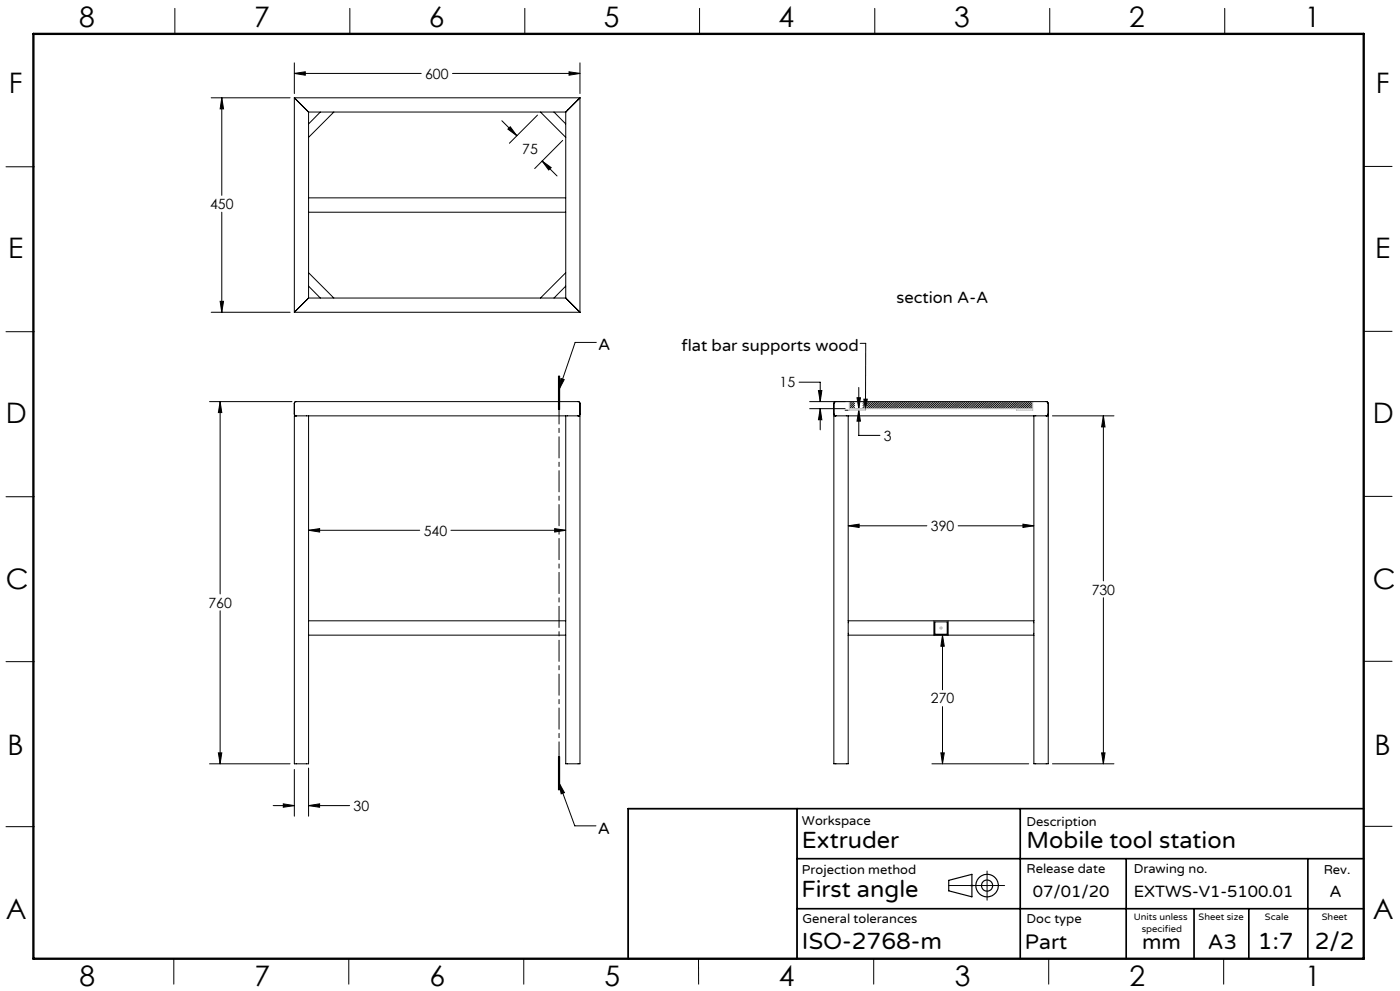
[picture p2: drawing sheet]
<svg xmlns="http://www.w3.org/2000/svg" width="420mm" height="297mm" viewBox="0 0 420 297" stroke-linecap="round" stroke-linejoin="round" font-family="sans-serif">
<g fill="none" stroke="#000" stroke-width=".35">
<path d="M284.6 263.8l7-1.8v6.8l-7-1.8z"/>
<circle cx="296.1" cy="265.4" r="1.66"/>
<circle cx="296.1" cy="265.4" r="3.4"/>
</g>
<path d="M254.8 122.5h55M259.6 122.5v.4h-4.8v-2.5h55v2.5h-4.8v-.4M280.2 186.1h4.2M281.8 188.2h1M281.9 187.9l.8 .7M282.3 187.7v1M282.7 187.9l-.8 .7M291.1 265.4h1M291.2 265l.7 .7M291.6 264.9v1M291.9 265l-.7 .7" fill="none" stroke="#c0c0c0" stroke-width=".3"/>
<g fill="none" stroke="#000" stroke-width=".3">
<path d="M52.5 2.5v7.7M88.3 18.8v9.2M105 2.5v7.7M157.4 2.5v7.7M174 18.8v9.2M209.9 2.5v7.7M262.4 2.5v7.7M314.9 2.5v7.7M367.4 2.5v7.7M63.4 29.3h23.6M66.5 29.3l.6 3.3h-1.1zM66.5 29.3v29.3"/>
<path d="M88.3 22l3.3-.5v1zM88.3 29.3l.6 .6M88.3 29.3v64.3M88.3 22h38.1M88.3 29.3h85.7M88.9 29.9l3.1 3.1M92 33l.6 .6M92.6 33.6v55.7M92.6 33.6h77.1M96.1 33.6l-3.5 3.5M100.2 33.6l-7.6 7.6M135.7 22h38.3"/>
<path d="M150.6 36.2l4.4 4.5M152.4 38.7l.7-.7 1.9 2.7zM161.3 34.5l-8.5 8.4M162.1 33.6l7.6 7.6M166.2 33.6l3.5 3.5M169.7 33.6v55.7M170.3 33l-.6 .6M170.7 21.5l3.3 .5-3.3 .5zM173.4 29.9l-3.1 3.1M174 29.3l-.6 .6M174 29.3v64.3M1.8 50h8.5"/>
<path d="M92.6 59.3h77.1M162.6 48.3l2.7 1.9-.7 .7zM162.6 48.3l4.5 4.4M168.8 42.1l-8.4 8.4M409.1 49.9h8.5M66.5 63.6v30M92.6 63.6h77.1M1.8 99.4h8.5M63.4 93.6h23.6M66 90.3h1.1l-.6 3.3zM88.3 93.6h85.7M88.9 93l-.6 .6"/>
<path d="M92 89.9l-3.1 3.1M92.6 89.3l-.6 .6M92.6 89.3h77.1M92.6 85.8l3.5 3.5M92.6 81.7l7.6 7.6M169.7 89.3l.6 .6M169.7 85.8l-3.5 3.5M169.7 81.7l-7.6 7.6M170.3 89.9l3.1 3.1M173.4 93l.6 .6M409.1 99.3h8.5M167.5 112.7v10"/>
<path d="M167.7 112.7v10M167.9 112.7v10M168.3 113.4l1 .4-1.6 2.9zM178.9 102.6h-6.4l-4.8 14.1M239.7 114.5h6.4v5.9M245.5 117h1.1l-.5 3.4zM257.1 119.2h1l-.5 3.3zM257.6 116.1v6.4M258.1 102.9h1.6l-.1 20M259.2 119.6h1l-.6 3.3zM62.9 120.4h24.7M66 120.4l.5 3.2h-1z"/>
<path d="M66 120.4v57.6M88.3 124.1v-3.3l.5-.4h84.7l.5 .4v3.4l-.6 .4M88.3 124.1l.1 .3 .5 .2M88.3 124.1l.6 .5M88.9 124.6h-.6v104.3h4.3v-104.3M88.9 124.6h3.7M92.6 124.6h77.1M169.7 124.6v104.3h4.3v-104.3h-.6M169.7 124.6h3.7M242.9 122.5h10.6M242.9 120.4h71M246.1 122.5l.5 3.3h-1.1z"/>
<path d="M246.1 122.5v6.3M250.8 120.4h-.4l-.2 .5v3.2l.1 .4 .5 .1M250.8 124.6h3.7M250.8 124.6h-.6v104.3h4.3v-38.5M253.5 122.9h1M254.5 124.6h55.7M254.5 124.6v61.5M255 120.4l-.2 .1M255.6 120.4l-.8 .7M256.2 120.4l-1.4 1.4M256.4 120.9l-1.6 1.5M256.4 121.5l-1 1"/>
<path d="M256.4 122.1l-.4 .4M257.6 122.9l.5 3.3h-1zM257.6 122.9v7.6h6.4M259.1 121.9l-.2 .3M259.1 120.6l-.2 .3M259.1 121.3l-.2 .2M260.7 120.4l-.6 .5M261.3 120.4l-1.2 1.2M262 120.4l-1.9 1.8M262.6 120.4l-2.1 2.1M263.3 120.4l-2.2 2.1M263.9 120.4l-2.1 2.1"/>
<path d="M264.5 120.4l-2.1 2.1M265.2 120.4l-2.1 2.1M265.9 120.4l-2.2 2.1M266.5 120.4l-2.2 2.1M267.1 120.4l-2.1 2.1M267.8 120.4l-2.2 2.1M268.4 120.4l-2.1 2.1M269.1 120.4l-2.2 2.1M269.7 120.4l-2.2 2.1M270.3 120.4l-2.1 2.1M271 120.4l-2.2 2.1M271.6 120.4l-2.1 2.1"/>
<path d="M272.2 120.4l-2.1 2.1M272.9 120.4l-2.1 2.1M273.5 120.4l-2.1 2.1M274.2 120.4l-2.2 2.1M274.8 120.4l-2.1 2.1M275.4 120.4l-2.1 2.1M276.1 120.4l-2.1 2.1M276.8 120.4l-2.2 2.1M277.4 120.4l-2.2 2.1M278 120.4l-2.1 2.1M278.7 120.4l-2.2 2.1M279.3 120.4l-2.1 2.1"/>
<path d="M280 120.4l-2.2 2.1M280.6 120.4l-2.2 2.1M281.2 120.4l-2.1 2.1M281.9 120.4l-2.2 2.1M282.5 120.4l-2.1 2.1M283.2 120.4l-2.2 2.1M283.8 120.4l-2.1 2.1M284.4 120.4l-2.1 2.1M285.1 120.4l-2.2 2.1M285.7 120.4l-2.1 2.1M286.3 120.4l-2.1 2.1M287 120.4l-2.1 2.1"/>
<path d="M287.7 120.4l-2.2 2.1M288.3 120.4l-2.2 2.1M288.9 120.4l-2.1 2.1M289.6 120.4l-2.2 2.1M290.2 120.4l-2.1 2.1M290.9 120.4l-2.2 2.1M291.5 120.4l-2.2 2.1M292.1 120.4l-2.1 2.1M292.8 120.4l-2.1 2.1M293.4 120.4l-2.1 2.1M294.1 120.4l-2.2 2.1M294.7 120.4l-2.1 2.1"/>
<path d="M295.3 120.4l-2.1 2.1M296 120.4l-2.2 2.1M296.6 120.4l-2.1 2.1M297.3 120.4l-2.2 2.1M297.9 120.4l-2.1 2.1M298.6 120.4l-2.2 2.1M299.2 120.4l-2.2 2.1M299.8 120.4l-2.1 2.1M300.5 120.4l-2.2 2.1M301.1 120.4l-2.1 2.1M301.8 120.4l-2.2 2.1M302.4 120.4l-2.2 2.1"/>
<path d="M303 120.4l-2.1 2.1M303.7 120.4l-2.1 2.1M304.3 120.4l-2.1 2.1M305 120.4l-2.2 2.1M305.6 120.4l-2.1 2.1M306.2 120.4l-2.1 2.1M306.9 120.4l-2.1 2.1M307.6 120.4l-2.2 2.1M308.2 120.4l-2.2 2.1M308.8 120.4l-2.1 2.1M309.5 120.4l-2.2 2.1M309.8 120.6l-1.9 1.9"/>
<path d="M309.8 121.3l-1.2 1.2M309.8 121.9l-.6 .6M310.2 124.6h3.7M310.2 124.6v61.5M313.9 120.4h.3l.3 .5M313.9 120.4l.4 .1 .2 .4M313.9 124.6h.6v104.3h-4.3v-38.5M314.5 124.1l-.2 .4-.4 .1M314.5 124.1l-.3 .5h-.3M314.5 120.9v3.2M315.7 124.6h18.5M331 124.6l.5 3.3h-1z"/>
<path d="M331 124.6v49.5M1.8 148.9h8.5M92.6 158.9l3.3-.5v1.1zM92.6 158.9h33.3M135.3 158.9h34.4M166.4 158.4l3.3 .5-3.3 .6zM254.5 157.6l3.2-.5v1zM254.5 157.6h23.6M287.4 157.6h22.8M306.9 157.1l3.3 .5-3.3 .5zM409.1 148.8h8.5M331 179.1v49.8"/>
<path d="M1.8 198.3h8.5M66 183.1v45.8M92.6 190.4h77.1M92.6 186.1h77.1M254.5 186.1v4.3M254.5 190.4h55.7M254.5 186.1h55.7M280.2 186.1v4.3M280.5 186.4h3.7v3.7h-3.7zM282.8 190.4l.5 3.3h-1zM282.8 190.4v16.3M284.4 186.1v4.3"/>
<path d="M310.2 186.1v4.3M409.1 198.2h8.5M282.8 211.8v17.1M62.9 228.9h24.1M65.5 225.6h1l-.5 3.3zM88.3 230.6v14M92.6 230.2v14.4M167.5 226.7v10M167.7 234.6l4.7 12.9h6.4M167.7 234.6l1.6 3-1 .3zM167.7 226.7v10M167.9 226.7v10z"/>
<path d="M279.6 228.9h29M282.3 225.6h1l-.5 3.3zM315.7 228.9h18.5M330.5 225.6h1l-.5 3.3zM1.8 247.8h8.5M82 241.4h6.3M85 240.9l3.3 .5-3.3 .5zM92.6 241.4l3.3-.5v1zM92.6 241.4h12.3M188.5 242.4h50.6v44.9h-50.6zM409.1 247.6h8.5M284.6 265.4h16.8"/>
<path d="M296.1 261.1v8.7M52.1 287.3v7.7M104.6 287.3v7.7M157.1 287.3v7.7M209.6 287.3v7.7M262.1 287.3v7.7M314.6 287.3v7.7M367.1 287.3v7.7"/>
</g>
<path d="M239.1 242.4v44.9M239.1 257.3h170M306.1 242.4v44.9M337.9 257.3v30M392.4 257.3v30M409.1 242.4h-220.6v44.9M239.1 272.3h170M358.2 272.3v15M374.6 272.3v15" fill="none" stroke="#000" stroke-width=".5"/>
<path d="M10 10.2h399.1v277.1h-399.1z" fill="none" stroke="#000" stroke-width=".7"/>
<path d="M167.7 112.7v124" fill="none" stroke="#000" stroke-width=".3" stroke-dasharray="6.3 1.3 1.3 1.3" stroke-dashoffset="2.1"/>
<g fill="#000">
<path d="M66 120.4l.5 3.2h-1zM65.5 225.6h1l-.5 3.3zM92.6 158.9l3.3-.5v1.1zM166.4 158.4l3.3 .5-3.3 .6zM85 240.9l3.3 .5-3.3 .5zM92.6 241.4l3.3-.5v1zM254.5 157.6l3.2-.5v1zM306.9 157.1l3.3 .5-3.3 .5zM282.8 190.4l.5 3.3h-1zM282.3 225.6h1l-.5 3.3zM331 124.6l.5 3.3h-1zM330.5 225.6h1l-.5 3.3zM152.4 38.7l.7-.7 1.9 2.7zM162.6 48.3l2.7 1.9-.7 .7zM88.3 22l3.3-.5v1zM170.7 21.5l3.3 .5-3.3 .5zM66 90.3h1.1l-.6 3.3zM66.5 29.3l.6 3.3h-1.1z"/>
<path d="M246.1 122.5l.5 3.3h-1.1zM245.5 117h1.1l-.5 3.4zM257.6 122.9l.5 3.3h-1zM257.1 119.2h1l-.5 3.3z"/>
<path d="M259.2 119.6h1l-.6 3.3zM168.3 113.4l1 .4-1.6 2.9zM167.7 234.6l1.6 3-1 .3z"/>
</g>
<g font-size="8.5">
<text x="23.8" y="8">8</text>
<text x="76.3" y="8">7</text>
<text x="128.7" y="8">6</text>
<text x="181.2" y="8">5</text>
<text x="233.6" y="8">4</text>
<text x="286.3" y="8">3</text>
<text x="338.7" y="8">2</text>
<text x="391.4" y="8">1</text>
<text x="2.7" y="28">F</text>
<text x="412.8" y="28">F</text>
<text x="2.4" y="77.2">E</text>
<text x="412.5" y="77.2">E</text>
<text x="1.8" y="126.8">D</text>
<text x="411.9" y="126.9">D</text>
<text x="1.8" y="176.6">C</text>
<text x="411.9" y="176.7">C</text>
<text x="2.3" y="226.2">B</text>
<text x="412.4" y="226.2">B</text>
<text x="1.7" y="275.4">A</text>
<text x="411.8" y="275.5">A</text>
<text x="23.9" y="295.5">8</text>
<text x="76.4" y="295.5">7</text>
<text x="128.8" y="295.5">6</text>
<text x="181.3" y="295.5">5</text>
<text x="233.7" y="295.5">4</text>
<text x="286.4" y="295.5">3</text>
<text x="338.8" y="295.5">2</text>
<text x="391.5" y="295.5">1</text>
</g>
<g font-size="7.1">
<text x="240.6" y="254">Extruder</text>
<text x="308" y="254">Mobile tool station</text>
<text x="240.4" y="268.8">First angle</text>
<text x="240.6" y="284.3">ISO-2768-m</text>
<text x="377.4" y="284.3">1:7</text>
<text x="394.4" y="284.3">2/2</text>
</g>
<g font-size="6.3">
<text x="307.5" y="284.3">Part</text>
<text x="342.6" y="284.3">mm</text>
<text x="362.4" y="284.3">A3</text>
</g>
<g font-size="4.9">
<text x="269" y="90.8">section A-A</text>
<text x="179.4" y="105">A</text>
<text x="204.4" y="105.3">flat bar supports wood</text>
<text x="179.4" y="250">A</text>
<text x="309.9" y="268.7">07/01/20</text>
<text x="340.1" y="268.7">EXTWS-V1-5100.01</text>
<text x="398.9" y="268.7">A</text>
</g>
<g font-size="4.2">
<text x="127.5" y="23.6">600</text>
<text x="156.7" y="46.2">75</text>
<text x="63" y="62.7">450</text>
<text x="233.9" y="116.1">15</text>
<text x="265.2" y="132.1">3</text>
<text x="127.1" y="160.5">540</text>
<text x="279.3" y="159.2">390</text>
<text x="327.5" y="178.2">730</text>
<text x="62.5" y="182.1">760</text>
<text x="279.3" y="210.8">270</text>
<text x="106.1" y="243">30</text>
</g>
<g font-size="3.9">
<text x="240.6" y="247.2">Workspace</text>
<text x="307.9" y="247.4">Description</text>
<text x="240.6" y="262.1">Projection method</text>
<text x="308" y="261.5">Release date</text>
<text x="340.1" y="261.5">Drawing no.</text>
<text x="397.1" y="262.1">Rev.</text>
<text x="240.7" y="276.6">General tolerances</text>
<text x="308" y="276.6">Doc type</text>
</g>
<g font-size="2.8">
<text x="340.1" y="275.6">Units unless</text>
<text x="359.6" y="275.6">Sheet size</text>
<text x="379.5" y="275.8">Scale</text>
<text x="396.5" y="275.6">Sheet</text>
<text x="342.5" y="279.4">specified</text>
</g>
</svg>
